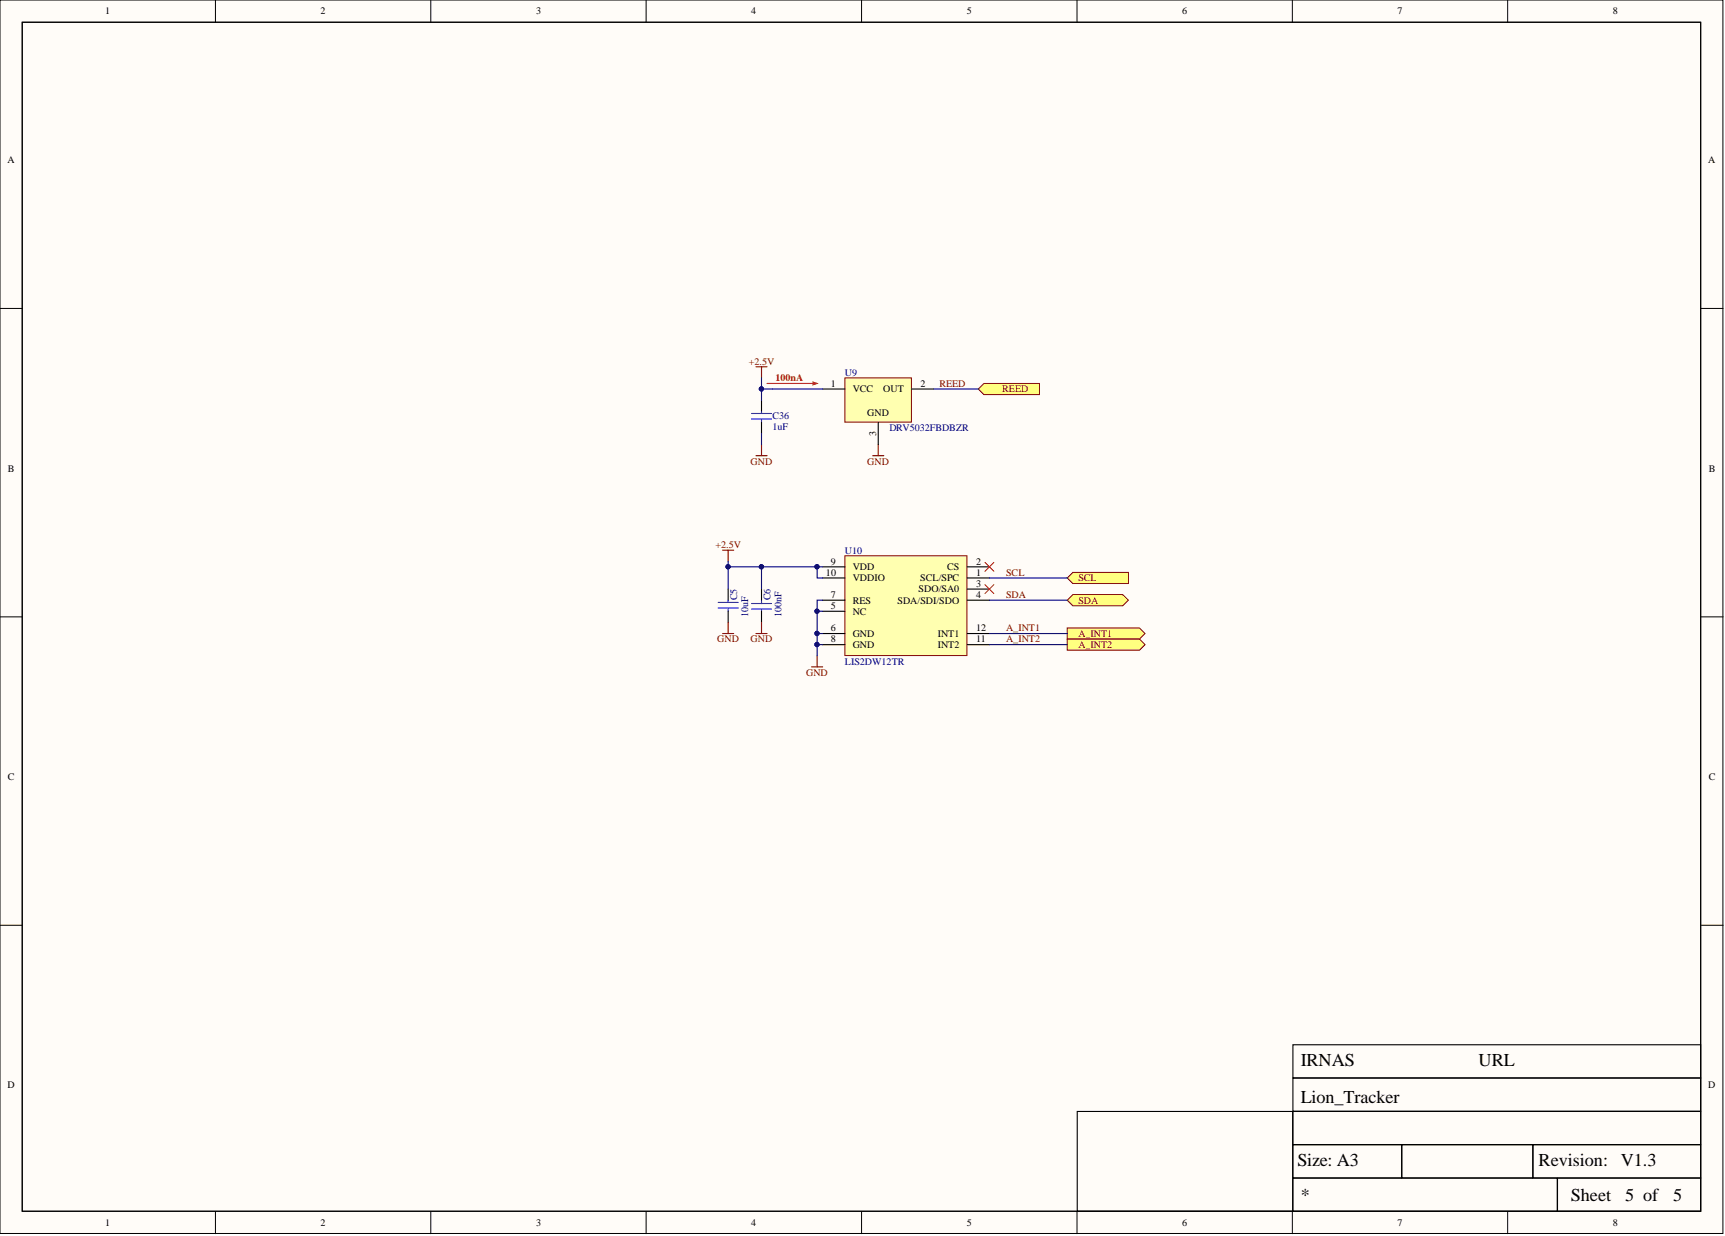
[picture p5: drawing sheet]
<svg xmlns="http://www.w3.org/2000/svg" width="393mm" height="282mm" viewBox="0 0 393 282" stroke-linecap="round" stroke-linejoin="round" font-family="sans-serif">
<g fill="#fffcf8" stroke="#000" stroke-width=".23">
<path d="M0 0h392.9v281.3h-392.9z"/>
<path d="M5.1 5.1h382.7v271.1h-382.7z"/>
</g>
<g fill="none" stroke="#000" stroke-width=".23">
<path d="M49.1 0v5.1M98.2 0v5.1M147.3 0v5.1M196.5 0v5.1M245.6 0v5.1M294.7 0v5.1M343.8 0v5.1M0 70.3h5.1M387.9 70.3h5M0 140.7h5.1M387.9 140.7h5M0 211h5.1"/>
<path d="M387.9 211h5M49.1 276.3v5M98.2 276.3v5M147.3 276.3v5M196.5 276.3v5M245.6 276.3v5M294.7 276.3v5M343.8 276.3v5"/>
</g>
<path d="M5.1 5.1h382.7v271.1h-382.7zM294.8 238.3h93v7.5h-93zM245.6 253.5h49.2v22.7h-49.2zM294.8 253.5h93v7.5h-93zM294.8 245.9h93v7.5h-93zM294.8 261.1h24.8v7.5h-24.8zM294.8 268.7h60.3v7.5h-60.3zM319.7 261.1h29.8v7.5h-29.8zM349.6 261.1h38.2v7.5h-38.2zM355.2 268.7h32.6v7.5h-32.6z" fill="none" stroke="#000" stroke-width=".25"/>
<path d="M199 103.9h2.5M200.3 101.4v2.5" fill="none" stroke="#800000" stroke-width=".25"/>
<path d="M223.1 88.7l1.2-1.3h12.7v2.6h-12.7z" fill-rule="evenodd" fill="#ffff80" stroke="#800000" stroke-width=".23"/>
<path d="M192.7 86.2h15.1v10.1h-15.1z" fill="#ffffb0" stroke="#800000" stroke-width=".23"/>
<path d="M173.6 91.3v2.5M173.6 96.3v2.6M187.6 88.7h5.1M200.3 96.3v5.1M207.9 88.7h5" fill="none" stroke="#000" stroke-width=".25"/>
<path d="M171.4 95.6h4.5M171.4 94.3h4.5M173.6 93.8v.5M173.6 95.6v.7" fill="none" stroke="#00f" stroke-width=".25"/>
<path d="M172.4 83.6h2.5M173.6 83.6v2.6M172.4 103.9h2.5M173.6 101.4v2.5" fill="none" stroke="#800000" stroke-width=".25"/>
<path d="M173.6 86.2v5.1M173.6 88.7h14M173.6 98.9v2.5M212.9 88.7h10.2" fill="none" stroke="#000080" stroke-width=".25"/>
<circle cx="173.6" cy="88.7" r=".48" fill="#000080" stroke="#000080" stroke-width=".23"/>
<path d="M174.9 87.4h11.4M185.3 87.1l1 .3-1 .4" fill="none" stroke="#f00" stroke-width=".25"/>
<path d="M192.7 126.7h27.8v22.8h-27.8z" fill="#ffffb0" stroke="#800000" stroke-width=".23"/>
<path d="M187.6 131.8h5.1M187.6 129.3h5.1M187.6 136.9h5.1M187.6 139.4h5.1M220.5 131.8h5.1M220.5 129.3h5.1M220.5 134.3h5.1M220.5 136.9h5.1M187.6 147h5.1M187.6 144.5h5.1M220.5 147h5.1M220.5 144.5h5.1" fill="none" stroke="#000" stroke-width=".25"/>
<path d="M185.1 152.1h2.5M186.3 149.5v2.6" fill="none" stroke="#800000" stroke-width=".25"/>
<g fill="#ffff80" stroke="#800000" stroke-width=".23">
<path d="M243.4 131.8l1.2-1.3h12.7v2.6h-12.7z" fill-rule="evenodd"/>
<path d="M243.4 136.9l1.2-1.3h11.4l1.3 1.3-1.3 1.2h-11.4z" fill-rule="evenodd"/>
<path d="M243.4 143.2h16.4l1.3 1.3-1.3 1.2h-16.4z" fill-rule="evenodd"/>
<path d="M243.4 145.7h16.4l1.3 1.3-1.3 1.3h-16.4z" fill-rule="evenodd"/>
</g>
<path d="M163.8 138.6h4.5M163.8 137.4h4.5M166 136.9v.5M166 138.6v.8M171.4 137.6h4.5M171.4 138.9h4.5M173.6 136.9v.7M173.6 138.9v.5" fill="none" stroke="#00f" stroke-width=".25"/>
<path d="M166 134.3v2.6M166 139.4v2.5M173.6 134.3v2.6M173.6 139.4v2.5" fill="none" stroke="#000" stroke-width=".25"/>
<path d="M164.8 125.5h2.5M166 125.5v2.5M164.8 144.5h2.5M166 141.9v2.6M172.4 144.5h2.5M173.6 141.9v2.6" fill="none" stroke="#800000" stroke-width=".25"/>
<path d="M224.6 128.3l2 2M224.6 133.3l2 2.1M226.6 128.3l-2 2M226.6 133.3l-2 2.1" fill="none" stroke="#f00" stroke-width=".23"/>
<path d="M166 128v1.3h20.3M166 129.3v5M173.6 129.3v5M187.6 139.4h-1.3v5.1M187.6 136.9h-1.3v2.5M187.6 129.3h-1.3v2.5h1.3M225.6 136.9h17.8M225.6 131.8h17.8M187.6 147h-1.3v2.5M187.6 144.5h-1.3v2.5M225.6 147h17.8M225.6 144.5h17.8" fill="none" stroke="#000080" stroke-width=".25"/>
<g fill="#000080" stroke="#000080" stroke-width=".23">
<circle cx="186.3" cy="147" r=".48"/>
<circle cx="186.3" cy="144.5" r=".48"/>
<circle cx="186.3" cy="139.4" r=".48"/>
<circle cx="186.3" cy="129.2" r=".48"/>
<circle cx="173.6" cy="129.2" r=".48"/>
<circle cx="166" cy="129.2" r=".48"/>
</g>
<g font-size="4.1">
<text x="296.6" y="243.2">IRNAS</text>
<text x="337.2" y="243.2">URL</text>
<text x="296.6" y="251.6">Lion_Tracker</text>
<text x="295.8" y="266">Size: A3</text>
<text x="350.8" y="266">Revision:</text>
<text x="369.6" y="266">V1.3</text>
<text x="296.6" y="273.9">*</text>
<text x="358.2" y="273.9">Sheet</text>
<text x="370.6" y="273.9">5 of</text>
<text x="381.5" y="273.9">5</text>
</g>
<g font-size="2.3">
<text x="24" y="3.3">1</text>
<text x="73.1" y="3.3">2</text>
<text x="122.2" y="3.3">3</text>
<text x="171.3" y="3.3">4</text>
<text x="220.5" y="3.3">5</text>
<text x="269.6" y="3.3">6</text>
<text x="318.7" y="3.3">7</text>
<text x="367.8" y="3.3">8</text>
<text x="1.7" y="37.2">A</text>
<text x="389.5" y="37.2">A</text>
<text x="189.5" y="88.2">1</text>
<text x="194.4" y="89.5">VCC</text>
<text x="201.4" y="89.5">OUT</text>
<text x="209.9" y="88.2">2</text>
<text x="197.8" y="94.8">GND</text>
<text x="199.8" y="99.5" transform="rotate(-90 199.8 99.5)">3</text>
<text x="1.8" y="107.6">B</text>
<text x="389.6" y="107.6">B</text>
<text x="188.3" y="131.3">10</text>
<text x="189.5" y="128.8">9</text>
<text x="194.4" y="130">VDD</text>
<text x="216" y="130">CS</text>
<text x="222.6" y="131.3">1</text>
<text x="222.6" y="128.8">2</text>
<text x="189.5" y="136.4">7</text>
<text x="194.4" y="137.6">RES</text>
<text x="194.4" y="132.6">VDDIO</text>
<text x="204.7" y="137.6">SDA/SDI/SDO</text>
<text x="209.5" y="135.1">SDO/SA0</text>
<text x="209.9" y="132.6">SCL/SPC</text>
<text x="222.6" y="133.8">3</text>
<text x="222.6" y="136.4">4</text>
<text x="189.5" y="138.9">5</text>
<text x="189.5" y="144">6</text>
<text x="194.4" y="140.2">NC</text>
<text x="222.6" y="144">12</text>
<text x="189.5" y="146.5">8</text>
<text x="194.4" y="145.2">GND</text>
<text x="194.4" y="147.8">GND</text>
<text x="213.8" y="147.8">INT2</text>
<text x="213.8" y="145.2">INT1</text>
<text x="222.6" y="146.5">11</text>
<text x="1.8" y="177.9">C</text>
<text x="389.6" y="177.9">C</text>
<text x="1.7" y="248.2">D</text>
<text x="389.5" y="248.2">D</text>
<text x="24" y="279.6">1</text>
<text x="73.1" y="279.6">2</text>
<text x="122.2" y="279.6">3</text>
<text x="171.3" y="279.6">4</text>
<text x="220.5" y="279.6">5</text>
<text x="269.6" y="279.6">6</text>
<text x="318.7" y="279.6">7</text>
<text x="367.8" y="279.6">8</text>
</g>
<g font-size="2.3" fill="#800000">
<text x="170.7" y="83.1">+2.5V</text>
<text x="214.2" y="88.2">REED</text>
<text x="228.5" y="89.5">REED</text>
<text x="171.2" y="106">GND</text>
<text x="197.8" y="106">GND</text>
<text x="163.1" y="125">+2.5V</text>
<text x="229.4" y="131.3">SCL</text>
<text x="229.4" y="136.4">SDA</text>
<text x="245.9" y="132.6">SCL</text>
<text x="245.9" y="137.6">SDA</text>
<text x="229.4" y="144">A_INT1</text>
<text x="163.5" y="146.5">GND</text>
<text x="171.2" y="146.5">GND</text>
<text x="229.4" y="146.5">A_INT2</text>
<text x="245.9" y="145.2">A_INT1</text>
<text x="245.9" y="147.8">A_INT2</text>
<text x="183.8" y="154.1">GND</text>
</g>
<text font-size="2.3" fill="#f00" x="176.8" y="86.9">100nA</text>
<g font-size="2.3" fill="#000080">
<text x="192.7" y="85.7">U9</text>
<text x="176.2" y="95.6">C36</text>
<text x="176.2" y="98.1">1uF</text>
<text x="202.8" y="98.3">DRV5032FBDBZR</text>
<text x="192.7" y="126.2">U10</text>
<text x="168.1" y="136.9" transform="rotate(-90 168.1 136.9)">C5</text>
<text x="175.7" y="136.9" transform="rotate(-90 175.7 136.9)">C6</text>
<text x="170.6" y="140.7" transform="rotate(-90 170.6 140.7)">10uF</text>
<text x="178.2" y="140.7" transform="rotate(-90 178.2 140.7)">100nF</text>
<text x="192.7" y="151.6">LIS2DW12TR</text>
</g>
</svg>
